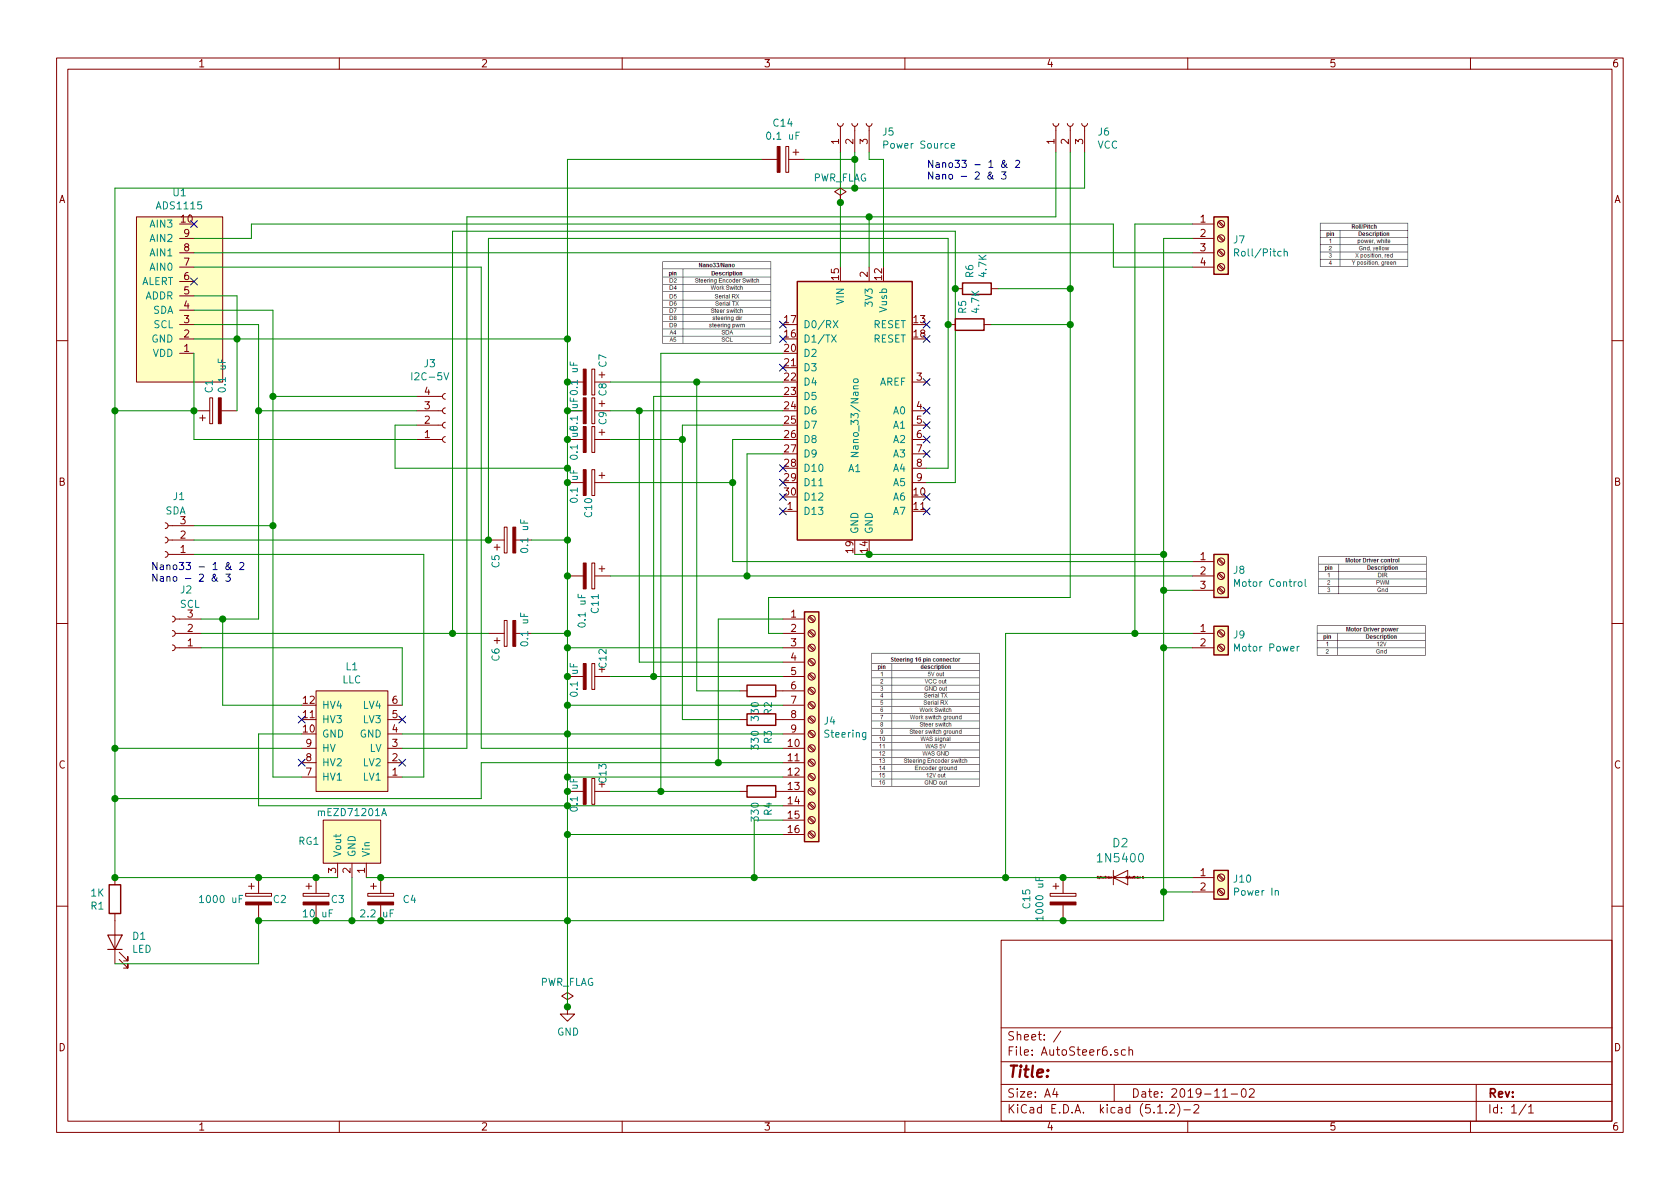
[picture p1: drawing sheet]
EESchema Schematic File Version 4
LIBS:AutoSteer6-cache
EELAYER 29 0
EELAYER END
$Descr A4 11693 8268
encoding utf-8
Sheet 1 1
Title ""
Date "2019-11-02"
Rev ""
Comp ""
Comment1 ""
Comment2 ""
Comment3 ""
Comment4 ""
$EndDescr
$Comp
L MyLib:Nano_33 A1
U 1 1
P 5950 2850
F 0 "A1" H 5950 2450 50  0000 C CNN
F 1 "Nano_33/Nano" V 5950 2800 50  0000 C CNN
F 2 "my library:Nano_33" H 6100 1900 50  0001 L CNN
F 3 "https://www.mouser.com/datasheet/2/34/Arduino_06052019_ABX00032-1601144.pdf" H 5950 1850 50  0001 C CNN
	1    5950 2850
	1    0    0    -1  
$EndComp
$Comp
L MyLib:ADS1115 U1
U 1 1
P 1350 2450
F 0 "U1" H 1450 1335 50  0000 C CNN
F 1 "ADS1115" H 1450 1426 50  0000 C CNN
F 2 "my library:ads1115" H 1350 2450 50  0001 C CNN
F 3 "" H 1350 2450 50  0001 C CNN
	1    1350 2450
	-1   0    0    1   
$EndComp
$Comp
L MyLib:mEZD71201A RG1
U 1 1
P 2450 6100
F 0 "RG1" V 2700 5800 50  0000 C CNN
F 1 "mEZD71201A" V 2900 6100 50  0000 C CNN
F 2 "my library:mEZD71201A" H 2550 5800 50  0001 C CNN
F 3 "https://www.monolithicpower.com/en/documentview/productdocument/index/doc_url/L20vZS9tZXpkNzEyMDFhX3IxLjZfMS5wZGY/prod_id/NTUy/" H 2450 6100 50  0001 C CNN
	1    2450 6100
	0    1    -1   0   
$EndComp
$Comp
L Connector:Screw_Terminal_01x02 J10
U 1 1
P 8500 6100
F 0 "J10" H 8580 6092 50  0000 L CNN
F 1 "Power In" H 8580 6001 50  0000 L CNN
F 2 "my library:Phoenix_2_pin_5mm_terminal_block" H 8500 6100 50  0001 C CNN
F 3 "~" H 8500 6100 50  0001 C CNN
	1    8500 6100
	1    0    0    -1  
$EndComp
$Comp
L Connector:Screw_Terminal_01x04 J7
U 1 1
P 8500 1650
F 0 "J7" H 8580 1642 50  0000 L CNN
F 1 "Roll/Pitch" H 8580 1551 50  0000 L CNN
F 2 "my library:Phoenix_4_pin_5mm_terminal_block" H 8500 1650 50  0001 C CNN
F 3 "~" H 8500 1650 50  0001 C CNN
	1    8500 1650
	1    0    0    -1  
$EndComp
$Comp
L Connector:Screw_Terminal_01x03 J8
U 1 1
P 8500 4000
F 0 "J8" H 8580 4042 50  0000 L CNN
F 1 "Motor Control" H 8580 3951 50  0000 L CNN
F 2 "my library:Phoenix_3_pin_5mm_terminal_block" H 8500 4000 50  0001 C CNN
F 3 "~" H 8500 4000 50  0001 C CNN
	1    8500 4000
	1    0    0    -1  
$EndComp
$Comp
L Connector:Conn_01x04_Female J3
U 1 1
P 3100 2950
F 0 "J3" H 2992 2525 50  0000 C CNN
F 1 "I2C-5V" H 2992 2616 50  0000 C CNN
F 2 "Connector_PinHeader_2.54mm:PinHeader_1x04_P2.54mm_Vertical" H 3100 2950 50  0001 C CNN
F 3 "~" H 3100 2950 50  0001 C CNN
	1    3100 2950
	1    0    0    1   
$EndComp
$Comp
L Device:LED D1
U 1 1
P 800 6550
F 0 "D1" V 839 6433 50  0000 R CNN
F 1 "LED" V 748 6433 50  0000 R CNN
F 2 "LED_THT:LED_D3.0mm" H 800 6550 50  0001 C CNN
F 3 "~" H 800 6550 50  0001 C CNN
	1    800  6550
	0    -1   -1   0   
$EndComp
$Comp
L Device:R R1
U 1 1
P 800 6250
F 0 "R1" H 730 6204 50  0000 R CNN
F 1 "1K" H 730 6295 50  0000 R CNN
F 2 "Resistor_THT:R_Axial_DIN0204_L3.6mm_D1.6mm_P7.62mm_Horizontal" V 730 6250 50  0001 C CNN
F 3 "~" H 800 6250 50  0001 C CNN
	1    800  6250
	1    0    0    -1  
$EndComp
$Comp
L Device:CP C14
U 1 1
P 5450 1100
F 0 "C14" V 5195 1100 50  0000 C CNN
F 1 "0.1 uF" V 5286 1100 50  0000 C CNN
F 2 "Capacitor_THT:C_Disc_D5.0mm_W2.5mm_P2.50mm" H 5488 950 50  0001 C CNN
F 3 "~" H 5450 1100 50  0001 C CNN
	1    5450 1100
	0    1    1    0   
$EndComp
$Comp
L MyLib:1N5400 D2
U 1 1
P 7800 6100
F 0 "D2" H 7800 5864 59  0000 C CNN
F 1 "1N5400" H 7800 5969 59  0000 C CNN
F 2 "my library:1N5400" H 7800 6100 50  0001 C CNN
F 3 "" H 7800 6100 50  0001 C CNN
	1    7800 6100
	-1   0    0    1   
$EndComp
$Comp
L Device:CP C15
U 1 1
P 7400 6250
F 0 "C15" V 7145 6250 50  0000 C CNN
F 1 "1000 uF" V 7236 6250 50  0000 C CNN
F 2 "Capacitor_THT:CP_Radial_D10.0mm_P5.00mm" H 7438 6100 50  0001 C CNN
F 3 "~" H 7400 6250 50  0001 C CNN
	1    7400 6250
	1    0    0    -1  
$EndComp
Wire Wire Line
	8300 6100 7900 6100
Wire Wire Line
	7700 6100 7400 6100
$Comp
L power:GND #PWR01
U 1 1
P 3950 7000
F 0 "#PWR01" H 3950 6750 50  0001 C CNN
F 1 "GND" H 3955 6827 50  0000 C CNN
F 2 "" H 3950 7000 50  0001 C CNN
F 3 "" H 3950 7000 50  0001 C CNN
	1    3950 7000
	1    0    0    -1  
$EndComp
Wire Wire Line
	8300 6200 8100 6200
$Comp
L Connector:Conn_01x03_Female J5
U 1 1
P 5950 850
F 0 "J5" V 5888 662 50  0000 R CNN
F 1 "Power Source" V 5797 662 50  0000 R CNN
F 2 "Connector_PinHeader_2.54mm:PinHeader_1x03_P2.54mm_Vertical" H 5950 850 50  0001 C CNN
F 3 "~" H 5950 850 50  0001 C CNN
	1    5950 850 
	0    -1   -1   0   
$EndComp
Wire Wire Line
	5850 1050 5850 1400
Wire Wire Line
	6050 1050 6050 1100
Wire Wire Line
	6050 1100 6150 1100
Wire Wire Line
	6150 1100 6150 1850
Wire Wire Line
	5950 1300 5950 1100
$Comp
L Connector:Conn_01x03_Female J6
U 1 1
P 7450 850
F 0 "J6" V 7388 662 50  0000 R CNN
F 1 "VCC" V 7297 662 50  0000 R CNN
F 2 "Connector_PinHeader_2.54mm:PinHeader_1x03_P2.54mm_Vertical" H 7450 850 50  0001 C CNN
F 3 "~" H 7450 850 50  0001 C CNN
	1    7450 850 
	0    -1   -1   0   
$EndComp
Wire Wire Line
	5950 1300 7550 1300
Wire Wire Line
	7550 1300 7550 1050
Connection ~ 5950 1300
$Comp
L MyLib:LLC L1
U 1 1
P 2800 5100
F 0 "L1" H 3150 4635 50  0000 C CNN
F 1 "LLC" H 3150 4726 50  0000 C CNN
F 2 "my library:LLC" H 2800 5100 50  0001 C CNN
F 3 "" H 2800 5100 50  0001 C CNN
	1    2800 5100
	-1   0    0    1   
$EndComp
$Comp
L Device:CP C2
U 1 1
P 1800 6250
F 0 "C2" H 2000 6250 50  0000 R CNN
F 1 "1000 uF" H 1700 6250 50  0000 R CNN
F 2 "Capacitor_THT:CP_Radial_D10.0mm_P5.00mm" H 1838 6100 50  0001 C CNN
F 3 "~" H 1800 6250 50  0001 C CNN
	1    1800 6250
	1    0    0    -1  
$EndComp
Wire Wire Line
	8300 1650 8100 1650
Wire Wire Line
	5600 1100 5950 1100
Connection ~ 5950 1100
Wire Wire Line
	5950 1100 5950 1050
$Comp
L Device:CP C1
U 1 1
P 1500 2850
F 0 "C1" H 1618 2896 50  0000 L CNN
F 1 "0.1 uF" H 1618 2805 50  0000 L CNN
F 2 "Capacitor_THT:C_Disc_D5.0mm_W2.5mm_P2.50mm" H 1538 2700 50  0001 C CNN
F 3 "~" H 1500 2850 50  0001 C CNN
	1    1500 2850
	0    -1   -1   0   
$EndComp
Wire Wire Line
	8300 4500 8100 4500
Connection ~ 7000 6100
Connection ~ 8100 4500
$Comp
L Device:CP C7
U 1 1
P 4100 2650
F 0 "C7" H 3900 2750 50  0000 L CNN
F 1 "0.1 uF" H 3950 2550 50  0000 L CNN
F 2 "Capacitor_THT:C_Disc_D5.0mm_W2.5mm_P2.50mm" H 4138 2500 50  0001 C CNN
F 3 "~" H 4100 2650 50  0001 C CNN
	1    4100 2650
	0    1    1    0   
$EndComp
Wire Wire Line
	800  1300 5950 1300
Connection ~ 3950 5100
$Comp
L Connector:Conn_01x03_Female J2
U 1 1
P 1200 4400
F 0 "J2" H 1150 4100 50  0000 R CNN
F 1 "SCL" H 1150 4200 50  0000 R CNN
F 2 "Connector_PinHeader_2.54mm:PinHeader_1x03_P2.54mm_Vertical" H 1200 4400 50  0001 C CNN
F 3 "~" H 1200 4400 50  0001 C CNN
	1    1200 4400
	-1   0    0    1   
$EndComp
$Comp
L Connector:Conn_01x03_Female J1
U 1 1
P 1150 3750
F 0 "J1" H 1100 3450 50  0000 R CNN
F 1 "SDA" H 1150 3550 50  0000 R CNN
F 2 "Connector_PinHeader_2.54mm:PinHeader_1x03_P2.54mm_Vertical" H 1150 3750 50  0001 C CNN
F 3 "~" H 1150 3750 50  0001 C CNN
	1    1150 3750
	-1   0    0    1   
$EndComp
Wire Wire Line
	800  1300 800  2850
Wire Wire Line
	800  2850 1350 2850
Wire Wire Line
	1350 2850 1350 2450
Connection ~ 800  2850
Wire Wire Line
	800  2850 800  5200
Connection ~ 3950 2350
Connection ~ 1350 2850
Wire Wire Line
	1650 2850 1650 2350
Wire Wire Line
	1350 2350 1650 2350
Connection ~ 1650 2350
Wire Wire Line
	1350 2050 1650 2050
Wire Wire Line
	1650 2050 1650 2350
Wire Wire Line
	1350 2150 1900 2150
Wire Wire Line
	1900 3650 1350 3650
Wire Wire Line
	1350 2250 1800 2250
Wire Wire Line
	1400 4300 1550 4300
Wire Wire Line
	2800 5100 3950 5100
Wire Wire Line
	2100 5100 1800 5100
Wire Wire Line
	1800 5100 1800 5600
Wire Wire Line
	1800 5600 3950 5600
Connection ~ 3950 5600
Wire Wire Line
	2100 5200 800  5200
Connection ~ 800  5200
Wire Wire Line
	2800 5200 3250 5200
Wire Wire Line
	7350 1050 7350 1500
Wire Wire Line
	1350 3050 1350 2850
NoConn ~ 1350 1950
NoConn ~ 1350 1550
NoConn ~ 2800 5300
NoConn ~ 2100 5300
NoConn ~ 5450 2250
NoConn ~ 5450 2350
NoConn ~ 6450 3550
NoConn ~ 6450 3450
NoConn ~ 6450 3150
NoConn ~ 6450 3050
NoConn ~ 6450 2950
NoConn ~ 6450 2650
NoConn ~ 6450 2350
NoConn ~ 6450 2250
Wire Wire Line
	5950 3850 6050 3850
Wire Wire Line
	6050 3850 8100 3850
Connection ~ 6050 3850
Connection ~ 8100 3850
Wire Wire Line
	8100 3850 8100 4100
$Comp
L power:PWR_FLAG #FLG01
U 1 1
P 3950 7000
F 0 "#FLG01" H 3950 7075 50  0001 C CNN
F 1 "PWR_FLAG" H 3950 7173 50  0000 C CNN
F 2 "" H 3950 7000 50  0001 C CNN
F 3 "~" H 3950 7000 50  0001 C CNN
	1    3950 7000
	1    0    0    -1  
$EndComp
$Comp
L power:PWR_FLAG #FLG02
U 1 1
P 5850 1400
F 0 "#FLG02" H 5850 1475 50  0001 C CNN
F 1 "PWR_FLAG" H 5850 1573 50  0000 C CNN
F 2 "" H 5850 1400 50  0001 C CNN
F 3 "~" H 5850 1400 50  0001 C CNN
	1    5850 1400
	1    0    0    -1  
$EndComp
Connection ~ 5850 1400
Wire Wire Line
	5850 1400 5850 1850
$Comp
L Device:R R2
U 1 1
P 5300 4800
F 0 "R2" H 5230 4754 50  0000 R CNN
F 1 "330" H 5230 4845 50  0000 R CNN
F 2 "Resistor_THT:R_Axial_DIN0204_L3.6mm_D1.6mm_P7.62mm_Horizontal" V 5230 4800 50  0001 C CNN
F 3 "~" H 5300 4800 50  0001 C CNN
	1    5300 4800
	0    -1   -1   0   
$EndComp
$Comp
L Device:CP C11
U 1 1
P 4100 4000
F 0 "C11" H 4218 4046 50  0000 L CNN
F 1 "0.1 uF" H 4218 3955 50  0000 L CNN
F 2 "Capacitor_THT:C_Disc_D5.0mm_W2.5mm_P2.50mm" H 4138 3850 50  0001 C CNN
F 3 "~" H 4100 4000 50  0001 C CNN
	1    4100 4000
	0    1    1    0   
$EndComp
$Comp
L Device:R R3
U 1 1
P 5300 5000
F 0 "R3" H 5230 4954 50  0000 R CNN
F 1 "330" H 5230 5045 50  0000 R CNN
F 2 "Resistor_THT:R_Axial_DIN0204_L3.6mm_D1.6mm_P7.62mm_Horizontal" V 5230 5000 50  0001 C CNN
F 3 "~" H 5300 5000 50  0001 C CNN
	1    5300 5000
	0    -1   -1   0   
$EndComp
$Comp
L Device:CP C10
U 1 1
P 4100 3350
F 0 "C10" H 4200 3350 50  0000 L CNN
F 1 "0.1 uF" H 4000 3250 50  0000 L CNN
F 2 "Capacitor_THT:C_Disc_D5.0mm_W2.5mm_P2.50mm" H 4138 3200 50  0001 C CNN
F 3 "~" H 4100 3350 50  0001 C CNN
	1    4100 3350
	0    1    1    0   
$EndComp
$Comp
L Device:CP C8
U 1 1
P 4100 2850
F 0 "C8" H 3900 2950 50  0000 L CNN
F 1 "0.1 uF" H 4000 2750 50  0000 L CNN
F 2 "Capacitor_THT:C_Disc_D5.0mm_W2.5mm_P2.50mm" H 4138 2700 50  0001 C CNN
F 3 "~" H 4100 2850 50  0001 C CNN
	1    4100 2850
	0    1    1    0   
$EndComp
$Comp
L Device:CP C12
U 1 1
P 4100 4700
F 0 "C12" H 3900 4800 50  0000 L CNN
F 1 "0.1 uF" H 4000 4600 50  0000 L CNN
F 2 "Capacitor_THT:C_Disc_D5.0mm_W2.5mm_P2.50mm" H 4138 4550 50  0001 C CNN
F 3 "~" H 4100 4700 50  0001 C CNN
	1    4100 4700
	0    1    1    0   
$EndComp
$Comp
L Device:CP C5
U 1 1
P 3550 3750
F 0 "C5" H 3350 3850 50  0000 L CNN
F 1 "0.1 uF" H 3450 3650 50  0000 L CNN
F 2 "Capacitor_THT:C_Disc_D5.0mm_W2.5mm_P2.50mm" H 3588 3600 50  0001 C CNN
F 3 "~" H 3550 3750 50  0001 C CNN
	1    3550 3750
	0    -1   -1   0   
$EndComp
$Comp
L Device:CP C6
U 1 1
P 3550 4400
F 0 "C6" H 3350 4500 50  0000 L CNN
F 1 "0.1 uF" H 3450 4300 50  0000 L CNN
F 2 "Capacitor_THT:C_Disc_D5.0mm_W2.5mm_P2.50mm" H 3588 4250 50  0001 C CNN
F 3 "~" H 3550 4400 50  0001 C CNN
	1    3550 4400
	0    -1   -1   0   
$EndComp
Connection ~ 3950 4700
Text Notes 6450 1250 0    50   ~ 0
Nano33 - 1 & 2\nNano - 2 & 3
Text Notes 1050 4050 0    50   ~ 0
Nano33 - 1 & 2\nNano - 2 & 3
Wire Wire Line
	7000 6100 7400 6100
Connection ~ 7400 6100
Wire Wire Line
	8100 6200 8100 6400
Wire Wire Line
	8100 6400 7400 6400
Wire Wire Line
	7400 6400 3950 6400
Connection ~ 7400 6400
Wire Wire Line
	3950 5600 3950 5800
$Comp
L Connector:Screw_Terminal_01x16 J4
U 1 1
P 5650 5000
F 0 "J4" H 5730 4992 50  0000 L CNN
F 1 "Steering" H 5730 4901 50  0000 L CNN
F 2 "my library:Phoenix_16_pin_5mm_terminal_block" H 5650 5000 50  0001 C CNN
F 3 "~" H 5650 5000 50  0001 C CNN
	1    5650 5000
	1    0    0    -1  
$EndComp
Wire Wire Line
	5450 5800 3950 5800
Connection ~ 3950 5800
Wire Wire Line
	5450 5700 5250 5700
Wire Wire Line
	5250 6100 7000 6100
Connection ~ 3950 7000
Wire Wire Line
	800  5200 800  5550
Wire Wire Line
	3950 4700 3950 4900
Connection ~ 1550 4300
Wire Wire Line
	1550 4300 1800 4300
NoConn ~ 2800 5000
NoConn ~ 2100 5000
Wire Wire Line
	6450 3250 6600 3250
Wire Wire Line
	6600 3250 6600 2250
Wire Wire Line
	6600 1650 3400 1650
Wire Wire Line
	3400 3750 1350 3750
Wire Wire Line
	6450 3350 6650 3350
Wire Wire Line
	6650 3350 6650 2000
$Comp
L Device:R R6
U 1 1
P 6800 2000
F 0 "R6" H 6730 1954 50  0000 R CNN
F 1 "4.7K" H 6730 2045 50  0000 R CNN
F 2 "Resistor_THT:R_Axial_DIN0204_L3.6mm_D1.6mm_P7.62mm_Horizontal" V 6730 2000 50  0001 C CNN
F 3 "~" H 6800 2000 50  0001 C CNN
	1    6800 2000
	0    1    1    0   
$EndComp
Connection ~ 6650 2000
Wire Wire Line
	6650 2000 6650 1600
Wire Wire Line
	6950 2000 7450 2000
Connection ~ 7450 2000
Wire Wire Line
	7450 2000 7450 2250
$Comp
L Device:R R5
U 1 1
P 6750 2250
F 0 "R5" H 6680 2204 50  0000 R CNN
F 1 "4.7K" H 6680 2295 50  0000 R CNN
F 2 "Resistor_THT:R_Axial_DIN0204_L3.6mm_D1.6mm_P7.62mm_Horizontal" V 6680 2250 50  0001 C CNN
F 3 "~" H 6750 2250 50  0001 C CNN
	1    6750 2250
	0    1    1    0   
$EndComp
Connection ~ 6600 2250
Wire Wire Line
	6600 2250 6600 1650
Wire Wire Line
	6900 2250 7450 2250
Connection ~ 7450 2250
Wire Wire Line
	6050 1500 6050 1850
Connection ~ 6050 1500
Wire Wire Line
	6050 1500 7350 1500
Wire Wire Line
	3950 5100 3950 5400
Wire Wire Line
	5450 4500 3950 4500
Connection ~ 3950 4500
Wire Wire Line
	3950 4500 3950 4700
Wire Wire Line
	5450 4900 3950 4900
Connection ~ 3950 4900
Wire Wire Line
	3950 4900 3950 5100
Wire Wire Line
	5450 5100 3950 5100
Wire Wire Line
	5450 5400 3950 5400
Connection ~ 3950 5400
Wire Wire Line
	3950 5400 3950 5500
Wire Wire Line
	5450 4600 4450 4600
Wire Wire Line
	3250 1500 3250 5200
Wire Wire Line
	3250 1500 6050 1500
Wire Wire Line
	3350 5200 3350 1850
Wire Wire Line
	3350 1850 1350 1850
Wire Wire Line
	3350 5200 5450 5200
Connection ~ 3400 3750
Wire Wire Line
	3400 1650 3400 3750
Wire Wire Line
	1650 2350 3950 2350
Wire Wire Line
	3700 3750 3950 3750
Connection ~ 3950 3750
Wire Wire Line
	3150 1600 3150 4400
Connection ~ 3150 4400
Wire Wire Line
	3150 4400 1400 4400
Wire Wire Line
	3150 1600 6650 1600
Wire Wire Line
	3400 4400 3150 4400
Wire Wire Line
	3700 4400 3950 4400
Connection ~ 3950 4400
Wire Wire Line
	3950 4400 3950 4500
Wire Wire Line
	3950 1100 5300 1100
Wire Wire Line
	3950 1100 3950 2350
NoConn ~ 5450 3550
Wire Wire Line
	4250 4700 4550 4700
Wire Wire Line
	4450 2850 4450 4600
Wire Wire Line
	4450 2850 5450 2850
Wire Wire Line
	4550 4700 4550 2750
Connection ~ 4550 4700
Wire Wire Line
	4550 4700 5450 4700
Wire Wire Line
	4550 2750 5450 2750
Connection ~ 4450 2850
Wire Wire Line
	4050 2850 3950 2850
Connection ~ 3950 2850
Wire Wire Line
	8300 4100 8100 4100
Connection ~ 8100 4100
Wire Wire Line
	8100 4100 8100 4500
Wire Wire Line
	1350 1650 1750 1650
Wire Wire Line
	4600 2450 5450 2450
Wire Wire Line
	2100 4900 1550 4900
Wire Wire Line
	1550 4900 1550 4300
Wire Wire Line
	1400 4500 2800 4500
Wire Wire Line
	2800 4500 2800 4900
Wire Wire Line
	2800 5400 2950 5400
Wire Wire Line
	2950 5400 2950 3850
Wire Wire Line
	1350 3850 2950 3850
Wire Wire Line
	2100 5400 1900 5400
Wire Wire Line
	1900 5400 1900 3650
Connection ~ 1900 3650
Wire Wire Line
	7450 1050 7450 2000
$Comp
L Connector:Screw_Terminal_01x02 J9
U 1 1
P 8500 4400
F 0 "J9" H 8580 4392 50  0000 L CNN
F 1 "Motor Power" H 8580 4301 50  0000 L CNN
F 2 "my library:Phoenix_2_pin_5mm_terminal_block" H 8500 4400 50  0001 C CNN
F 3 "~" H 8500 4400 50  0001 C CNN
	1    8500 4400
	1    0    0    -1  
$EndComp
$Comp
L Device:R R4
U 1 1
P 5300 5500
F 0 "R4" H 5230 5454 50  0000 R CNN
F 1 "330" H 5230 5545 50  0000 R CNN
F 2 "Resistor_THT:R_Axial_DIN0204_L3.6mm_D1.6mm_P7.62mm_Horizontal" V 5230 5500 50  0001 C CNN
F 3 "~" H 5300 5500 50  0001 C CNN
	1    5300 5500
	0    -1   -1   0   
$EndComp
Wire Wire Line
	3350 5300 3350 5550
Wire Wire Line
	3350 5300 5000 5300
Wire Wire Line
	3950 5600 5450 5600
Wire Wire Line
	4600 2450 4600 5500
$Comp
L Device:CP C13
U 1 1
P 4100 5500
F 0 "C13" H 3900 5600 50  0000 L CNN
F 1 "0.1 uF" H 4000 5400 50  0000 L CNN
F 2 "Capacitor_THT:C_Disc_D5.0mm_W2.5mm_P2.50mm" H 4138 5350 50  0001 C CNN
F 3 "~" H 4100 5500 50  0001 C CNN
	1    4100 5500
	0    1    1    0   
$EndComp
Connection ~ 3950 5500
Wire Wire Line
	3950 5500 3950 5600
Wire Wire Line
	4250 5500 4600 5500
Connection ~ 4600 5500
$Comp
L Device:CP C4
U 1 1
P 2650 6250
F 0 "C4" H 2800 6250 50  0000 L CNN
F 1 "2.2 uF" H 2500 6150 50  0000 L CNN
F 2 "Capacitor_THT:C_Disc_D5.0mm_W2.5mm_P2.50mm" H 2688 6100 50  0001 C CNN
F 3 "~" H 2650 6250 50  0001 C CNN
	1    2650 6250
	1    0    0    -1  
$EndComp
$Comp
L Device:CP C3
U 1 1
P 2200 6250
F 0 "C3" H 2300 6250 50  0000 L CNN
F 1 "10 uF" H 2100 6150 50  0000 L CNN
F 2 "Capacitor_THT:C_Disc_D5.0mm_W2.5mm_P2.50mm" H 2238 6100 50  0001 C CNN
F 3 "~" H 2200 6250 50  0001 C CNN
	1    2200 6250
	1    0    0    -1  
$EndComp
Wire Wire Line
	800  5550 3350 5550
Wire Wire Line
	2550 6100 2650 6100
Connection ~ 2650 6100
Wire Wire Line
	2650 6100 5250 6100
Wire Wire Line
	2350 6100 2200 6100
Wire Wire Line
	800  6100 800  5550
Connection ~ 800  5550
Connection ~ 2200 6100
Wire Wire Line
	2200 6100 1800 6100
Connection ~ 1800 6100
Wire Wire Line
	1800 6100 800  6100
Wire Wire Line
	1800 6400 2200 6400
Wire Wire Line
	2200 6400 2450 6400
Connection ~ 2200 6400
Wire Wire Line
	2650 6400 3950 6400
Connection ~ 2650 6400
Connection ~ 3950 6400
Wire Wire Line
	2450 6100 2450 6400
Connection ~ 2450 6400
Wire Wire Line
	2450 6400 2650 6400
Wire Wire Line
	4750 2950 5450 2950
NoConn ~ 5450 3250
NoConn ~ 5450 3350
NoConn ~ 5450 3450
$Comp
L Device:CP C9
U 1 1
P 4100 3050
F 0 "C9" H 3900 3150 50  0000 L CNN
F 1 "0.1 uF" H 4000 2950 50  0000 L CNN
F 2 "Capacitor_THT:C_Disc_D5.0mm_W2.5mm_P2.50mm" H 4138 2900 50  0001 C CNN
F 3 "~" H 4100 3050 50  0001 C CNN
	1    4100 3050
	0    1    1    0   
$EndComp
Connection ~ 3950 3050
Wire Wire Line
	4250 3050 4750 3050
Wire Wire Line
	4750 3050 4750 2950
Wire Wire Line
	3950 3050 3950 3250
Connection ~ 3950 3350
Wire Wire Line
	3950 3350 3950 3750
Wire Wire Line
	8300 4000 5200 4000
Connection ~ 3950 2650
Wire Wire Line
	3950 2650 3950 2850
Wire Wire Line
	3950 2350 3950 2650
NoConn ~ 5450 2550
Wire Wire Line
	5450 3150 5200 3150
Wire Wire Line
	5200 3150 5200 4000
Wire Wire Line
	5100 3900 8300 3900
Wire Wire Line
	3950 3750 3950 4000
Wire Wire Line
	4250 2850 4450 2850
Connection ~ 3950 4000
Wire Wire Line
	5200 4000 4250 4000
Connection ~ 5200 4000
Wire Wire Line
	4600 5500 5150 5500
Wire Wire Line
	3950 4000 3950 4400
Wire Wire Line
	5450 4300 5000 4300
Wire Wire Line
	5000 4300 5000 5300
Connection ~ 5000 5300
Wire Wire Line
	5000 5300 5450 5300
NoConn ~ 6450 2850
Wire Wire Line
	5100 3900 5100 3350
Wire Wire Line
	5100 3050 5450 3050
Wire Wire Line
	4250 3350 5100 3350
Connection ~ 5100 3350
Wire Wire Line
	5100 3350 5100 3050
Wire Wire Line
	4250 2650 4850 2650
Wire Wire Line
	4850 4800 4850 2650
Wire Wire Line
	4850 4800 5150 4800
Connection ~ 4850 2650
Wire Wire Line
	4850 2650 5450 2650
Wire Wire Line
	4750 5000 4750 3050
Wire Wire Line
	4750 5000 5150 5000
Connection ~ 4750 3050
Wire Wire Line
	1750 1550 1750 1650
Wire Wire Line
	3950 2850 3950 3050
Wire Wire Line
	1350 3050 2900 3050
Wire Wire Line
	2900 2950 2750 2950
Wire Wire Line
	2750 2950 2750 3250
Wire Wire Line
	2750 3250 3950 3250
Connection ~ 3950 3250
Wire Wire Line
	3950 3250 3950 3350
Wire Wire Line
	2900 2850 1800 2850
Connection ~ 1800 2850
Wire Wire Line
	1800 2850 1800 4300
Wire Wire Line
	1900 2750 2900 2750
Connection ~ 1900 2750
Wire Wire Line
	1900 2750 1900 3650
Wire Wire Line
	1900 2150 1900 2750
Wire Wire Line
	1800 2250 1800 2850
Connection ~ 5250 6100
Wire Wire Line
	3950 5800 3950 6400
Wire Wire Line
	5250 5700 5250 6100
Connection ~ 8100 6200
Wire Wire Line
	7900 1550 8300 1550
Wire Wire Line
	8100 4500 8100 6200
Wire Wire Line
	1350 1750 8300 1750
Wire Wire Line
	7000 4400 7900 4400
Wire Wire Line
	7000 4400 7000 6100
Wire Wire Line
	7900 1550 7900 4400
Connection ~ 7900 4400
Wire Wire Line
	7900 4400 8300 4400
Wire Wire Line
	7750 1550 7750 1850
Wire Wire Line
	7750 1850 8300 1850
Wire Wire Line
	1750 1550 7750 1550
Wire Wire Line
	5350 4400 5350 4150
Wire Wire Line
	5350 4150 7450 4150
Wire Wire Line
	5350 4400 5450 4400
Wire Wire Line
	7450 2250 7450 4150
Connection ~ 800  6100
Wire Wire Line
	8100 1650 8100 3850
Wire Wire Line
	800  6700 1800 6700
Wire Wire Line
	1800 6400 1800 6700
Connection ~ 1800 6400
Wire Wire Line
	3950 6400 3950 7000
$EndSCHEMATC
